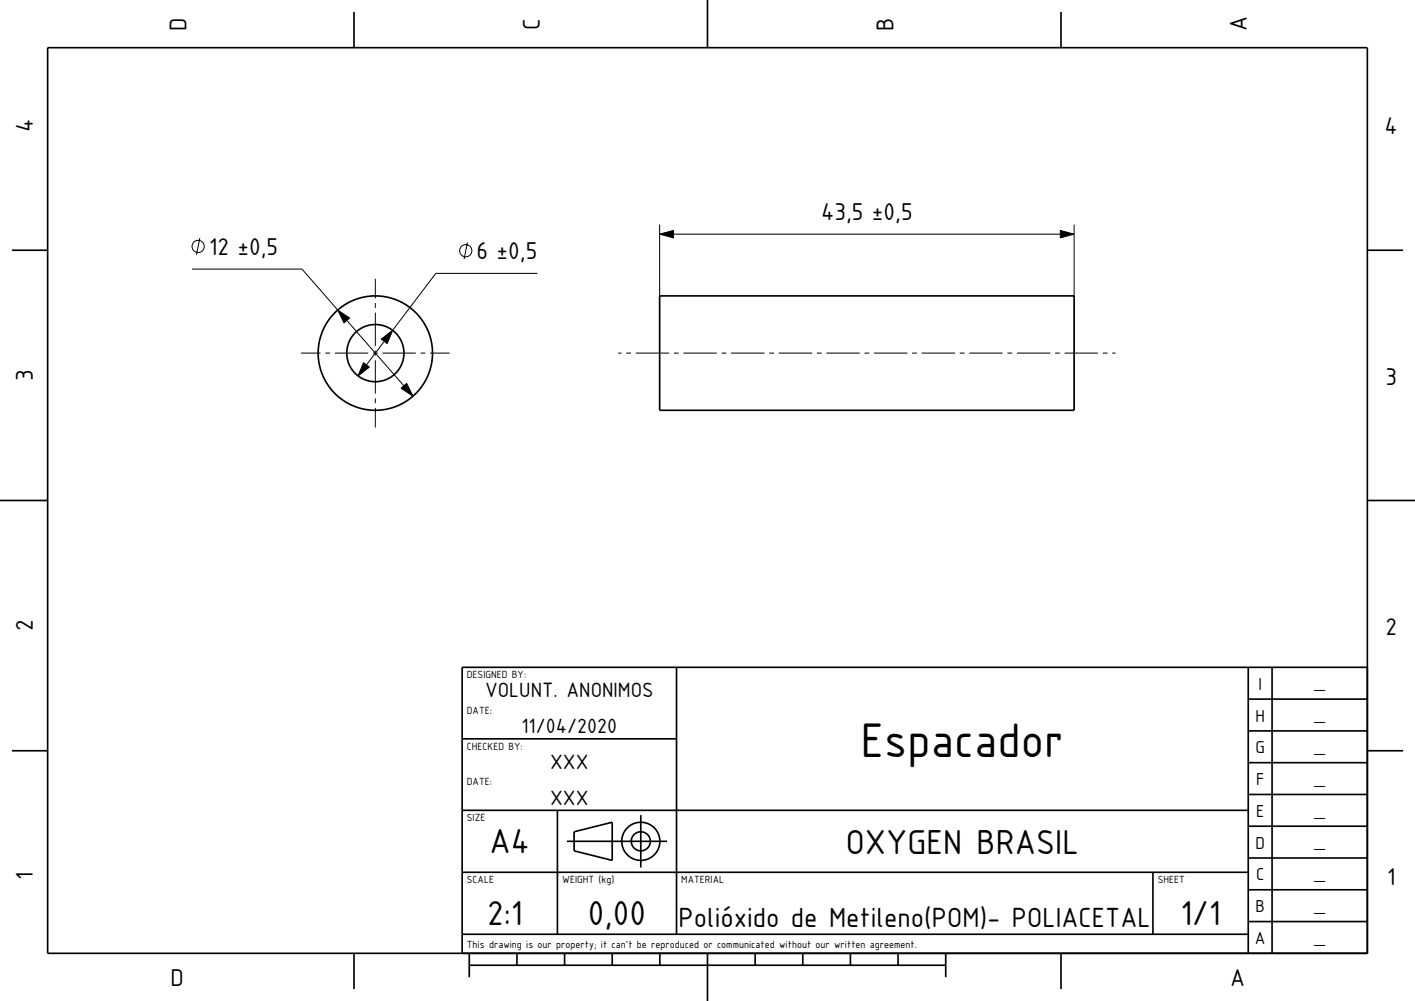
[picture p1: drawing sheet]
<svg xmlns="http://www.w3.org/2000/svg" width="297mm" height="210mm" viewBox="0 0 297 210" stroke-linecap="round" stroke-linejoin="round" font-family="sans-serif">
<g fill="none" stroke="#000" stroke-width=".21">
<path d="M40.3 56.5h23.1l7.5 8.5M41.9 49.9l-.7 3.6M78.8 58.5v4.1M98.1 50.9l-.7 3.5M112.8 57.4h-21.3l-9.1 11.9M138.5 49.1l2.9-.8v1.6zM138.5 47.1v15M141.4 49.1h81.2M222.6 48.3l2.9 .8-2.9 .8zM225.5 47.1v15M63.2 74.1h4.1M68.3 74.1h1"/>
<path d="M70.3 74.1h7M70.9 65l2.5 1.7-1.2 1zM72.8 67.2l12 13.7M76.3 76.1l1.2 .9-2.3 1.9zM78.3 74.1h1M78.8 63.6v1M78.8 65.6v7M78.8 73.6v1M78.8 75.6v7M80 71.1l2.4-1.8-1.1 2.8zM80.3 74.1h7M80.7 71.6l-3.8 4.9"/>
<path d="M88.3 74.1h1M90.3 74.1h4.1M129.8 74.1h.7M131.5 74.1h1M133.5 74.1h7M141.5 74.1h1M143.5 74.1h7M151.5 74.1h1M153.5 74.1h7M161.5 74.1h1M163.5 74.1h7M171.5 74.1h1"/>
<path d="M173.5 74.1h7M181.5 74.1h1M183.5 74.1h7M191.5 74.1h1M193.5 74.1h7M201.5 74.1h1M203.5 74.1h7M211.5 74.1h1M213.5 74.1h7M221.5 74.1h1M223.5 74.1h7M231.5 74.1h1"/>
<path d="M233.5 74.1h.7M78.8 83.6v1M78.8 85.6v4.1M84.2 81.4l1.2-1 1.3 2.7z"/>
<circle cx="41.6" cy="51.7" r="1.28"/>
<circle cx="97.8" cy="52.6" r="1.28"/>
</g>
<g fill="none" stroke="#000" stroke-width=".35">
<path d="M10 10h277v190h-277zM74.3 2.5v7.5M148.5 0v10M222.7 2.5v7.5M2.5 52.5h7.5M287 52.5h7.5M138.5 62.1h87v24h-87zM0 105h10M287 105h10M142 140v56M262 140v60M267 140v60"/>
<path d="M287 140h-190v60M2.5 157.5h7.5M97 155h45M262 153.3h25M262 146.7h25M287 157.5h7.5M97 170h165M117 170v26M119 176.5h21M120.5 174.5l8-2v8l-8-2zM134.5 171v11M262 173.3h25"/>
<path d="M262 166.7h25M262 160h25M97 196h165M97 183h165M242 183v13M262 193.3h25M262 186.7h25M262 180h25M74.3 200v7.5M98.5 202.5h100M98.5 200v5M108.5 200v2.5"/>
<path d="M118.5 200v2.5M128.5 200v2.5M138.5 200v2.5M148.5 200v10M158.5 200v2.5M168.5 200v2.5M178.5 200v2.5M188.5 200v2.5M198.5 200v5M222.7 200v7.5"/>
<circle cx="78.8" cy="74.1" r="12"/>
<circle cx="78.8" cy="74.1" r="6"/>
<circle cx="134.5" cy="176.5" r="2"/>
<circle cx="134.5" cy="176.5" r="4"/>
</g>
<g fill="#000">
<path d="M138.5 49.1l2.9-.8v1.6z" fill-rule="evenodd"/>
<path d="M222.6 48.3l2.9 .8-2.9 .8z" fill-rule="evenodd"/>
<path d="M70.9 65l2.5 1.7-1.2 1z" fill-rule="evenodd"/>
<path d="M76.3 76.1l1.2 .9-2.3 1.9z" fill-rule="evenodd"/>
<path d="M80 71.1l2.4-1.8-1.1 2.8z" fill-rule="evenodd"/>
<path d="M84.2 81.4l1.2-1 1.3 2.7z" fill-rule="evenodd"/>
</g>
<text font-size="9.8" x="180.7" y="158.8">Espacador</text>
<g font-size="7">
<text x="102.8" y="179">A4</text>
<text x="177.5" y="179.2">OXYGEN BRASIL</text>
<text x="102.3" y="194">2:1</text>
<text x="123.4" y="194">0,00</text>
<text x="247.8" y="194">1/1</text>
</g>
<text font-size="5.6" x="142.4" y="194.4">Polióxido de Metileno(POM)- POLIACETAL</text>
<g font-size="4.9">
<text x="39.1" y="6.4" transform="rotate(-90 39.1 6.4)">D</text>
<text x="113.3" y="6.2" transform="rotate(-90 113.3 6.2)">C</text>
<text x="187.5" y="6.4" transform="rotate(-90 187.5 6.4)">B</text>
<text x="261.7" y="6.6" transform="rotate(-90 261.7 6.6)">A</text>
<text x="6.9" y="27.7" transform="rotate(-90 6.9 27.7)">4</text>
<text x="290.6" y="28.2">4</text>
<text x="172.3" y="46.1">43,5 ±0,5</text>
<text x="43.9" y="53.5">12 ±0,5</text>
<text x="100" y="54.4">6 ±0,5</text>
<text x="6.9" y="80" transform="rotate(-90 6.9 80)">3</text>
<text x="290.8" y="80.7">3</text>
<text x="6.9" y="132.5" transform="rotate(-90 6.9 132.5)">2</text>
<text x="290.8" y="133.2">2</text>
<text x="6.9" y="184.6" transform="rotate(-90 6.9 184.6)">1</text>
<text x="291.1" y="185.7">1</text>
<text x="35.8" y="206.9">D</text>
<text x="258.2" y="206.9">A</text>
</g>
<g font-size="4.2">
<text x="101.8" y="146.3">VOLUNT. ANONIMOS</text>
<text x="109.5" y="153.8">11/04/2020</text>
<text x="115.5" y="161.3">XXX</text>
<text x="115.5" y="168.8">XXX</text>
</g>
<g font-size="3.5">
<text x="264.1" y="144.7">I</text>
<text x="263.5" y="151.4">H</text>
<text x="263.5" y="158">G</text>
<text x="263.6" y="164.7">F</text>
<text x="263.6" y="171.4">E</text>
<text x="263.5" y="178">D</text>
<text x="263.6" y="184.7">C</text>
<text x="263.5" y="191.4">B</text>
<text x="263.4" y="198">A</text>
</g>
<g font-size="2.8">
<text x="276.1" y="144.4">_</text>
<text x="276.1" y="151.1">_</text>
<text x="276.1" y="157.8">_</text>
<text x="276.1" y="164.4">_</text>
<text x="276.1" y="171.1">_</text>
<text x="276.1" y="177.8">_</text>
<text x="276.1" y="184.4">_</text>
<text x="276.1" y="191.1">_</text>
<text x="276.1" y="197.8">_</text>
</g>
<g font-size="2.1">
<text x="98" y="142.3">DESIGNED BY:</text>
<text x="98" y="149.8">DATE:</text>
<text x="98" y="157.3">CHECKED BY:</text>
<text x="98" y="164.8">DATE:</text>
<text x="98" y="172.3">SIZE</text>
<text x="98" y="185.3">SCALE</text>
<text x="118" y="185.3">WEIGHT (kg)</text>
<text x="143" y="185.3">MATERIAL</text>
<text x="243" y="185.3">SHEET</text>
<text x="98" y="198.8">This drawing is our property; it can't be reproduced or communicated without our written agreement.</text>
</g>
</svg>
